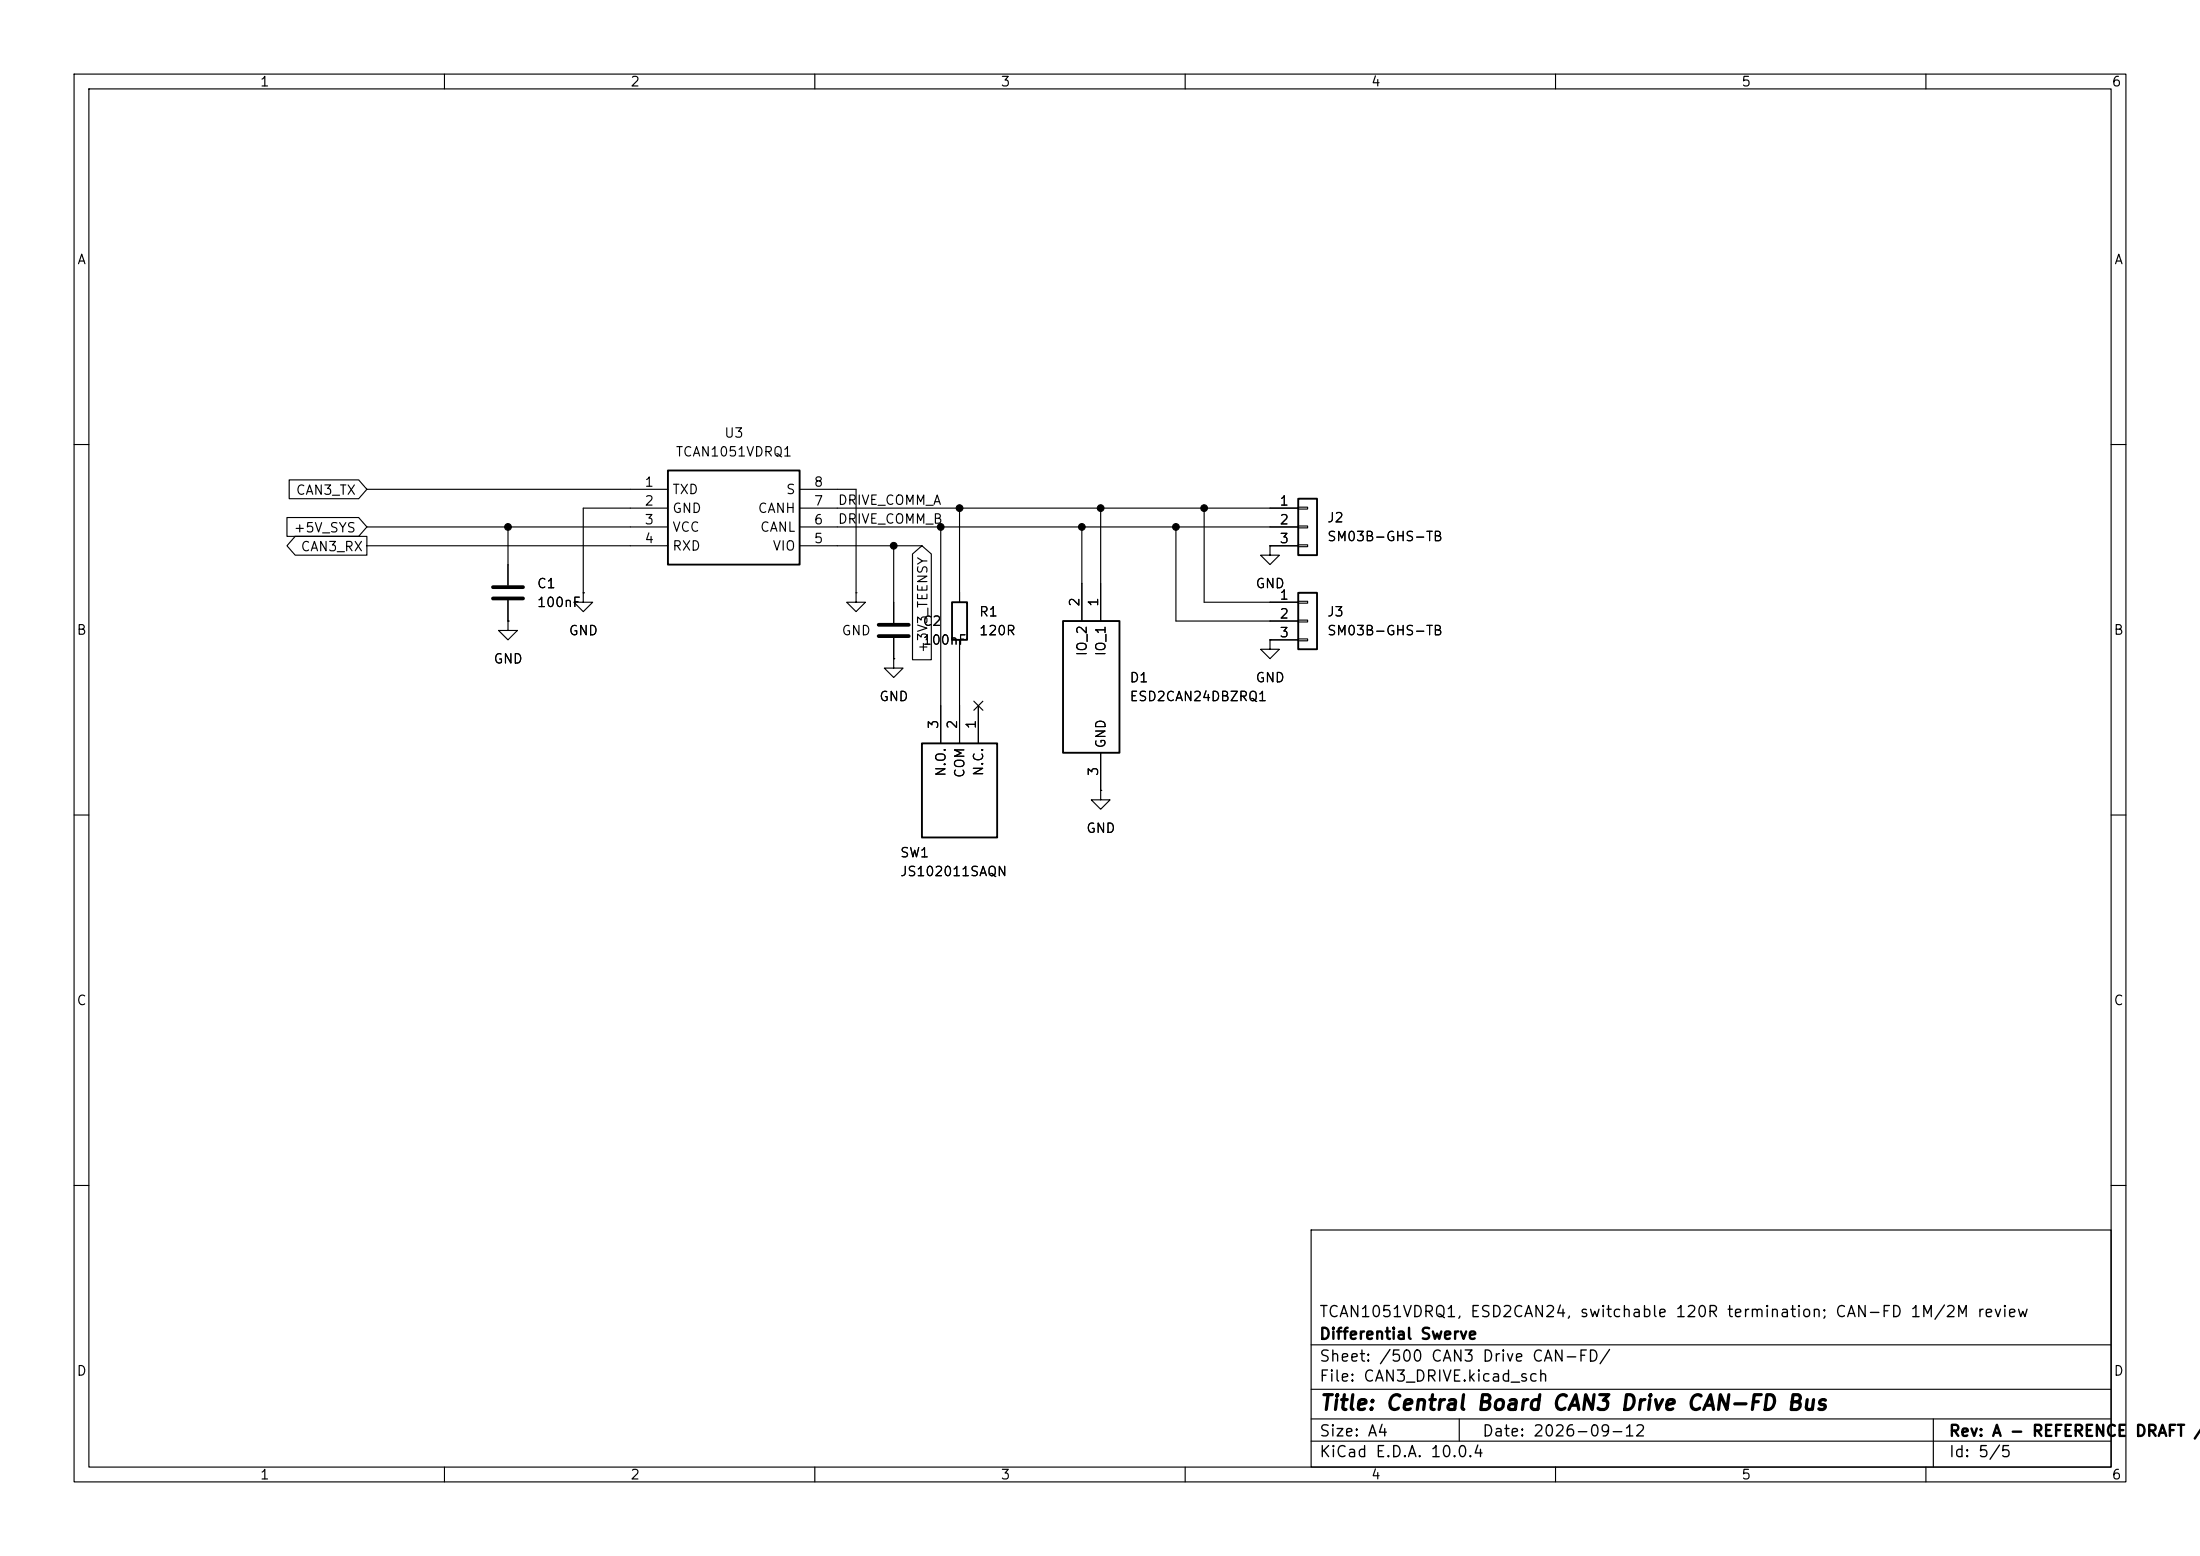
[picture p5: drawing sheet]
<svg xmlns="http://www.w3.org/2000/svg" width="297mm" height="210mm" viewBox="0 0 297 210" stroke-linecap="round" stroke-linejoin="round" font-family="sans-serif">
<g fill="none" stroke="#000" stroke-width=".15">
<path d="M10 10h277v190h-277zM12 12h273v186h-273zM60 10v2M110 10v2M160 10v2M210 10v2M260 10v2M10 60h2M38.7 69.8h9.7l1.1 1.3-1.1 1.3h-9.7zM39 64.8h9.4l1.1 1.2-1.1 1.3h-9.4zM39.9 72.4h9.6v2.5h-9.6l-1.2-1.2zM49.5 71.1h40.7"/>
<path d="M49.5 73.7h40.7M49.5 66h40.7M68.6 71.1v7.9M90.2 68.6h-11.5v11.4M107.9 68.6h67.4M107.9 71.1h67.4M107.9 73.7h16.6M107.9 66h7.7v14M120.6 73.7v10.4M123.2 74.8l1.3-1.1 1.2 1.1v14.2h-2.5zM127 71.1v29.2M129.5 68.6v12.7"/>
<path d="M146 71.1v12.7M148.6 68.6v15.2M158.7 71.1v12.7h16.6M162.6 68.6v12.7h12.7M171.4 73.7v1.2h1.3l-1.3 1.3-1.2-1.3h1.2M171.4 73.7h.1M171.4 73.7h3.9M175.3 68.5h1.2v.2h-1.2zM175.3 71h1.2v.2h-1.2zM175.3 73.5h1.2v.3h-1.2zM285 60h2M68.6 83.8v1.3h1.2l-1.2 1.3-1.3-1.3h1.3"/>
<path d="M68.6 83.8h.1M68.6 81v2.8M78.7 80v1.3h1.3l-1.3 1.3-1.2-1.3h1.2M78.7 80h.1M115.6 80v1.3h1.2l-1.2 1.3-1.3-1.3h1.3M115.6 80h.1M120.6 88.9v1.3h1.3l-1.3 1.2-1.2-1.2h1.2M120.6 88.9h.1M120.6 86.1v2.8M129.5 86.4v13.9M131.5 94.6l1.2 1.3M132.1 95.3v5"/>
<path d="M132.7 94.6l-1.2 1.3M171.4 86.4v1.2h1.3l-1.3 1.3-1.2-1.3h1.2M171.4 86.4h.1M171.4 86.4h3.9M175.3 81.2h1.2v.2h-1.2zM175.3 83.7h1.2v.2h-1.2zM175.3 86.2h1.2v.3h-1.2zM10 110h2M148.6 106.7v1.3h1.3l-1.3 1.2-1.3-1.2h1.3M148.6 106.7h.1M148.6 101.6v5.1M285 110h2"/>
<path d="M10 160h2M177 166h108v32h-108zM285 160h2M60 198v2M110 198v2M160 198v2M177 194.5h108M177 191.5h108M177 187.5h108M177 181.5h108M197 191.5v3M210 198v2"/>
<path d="M260 198v2M261 191.5v6.5"/>
</g>
<path d="M90.2 63.5h17.7v12.7h-17.7zM175.3 67.3h2.5v7.6h-2.5zM128.5 81.3h2.1v5.1h-2.1zM143.5 83.8h7.6v17.8h-7.6zM175.3 80h2.5v7.6h-2.5zM124.5 100.3h10.1v12.7h-10.1z" fill="none" stroke="#000" stroke-width=".25"/>
<path d="M66.5 79.2h4.1M66.5 80.8h4.1M118.6 84.3h4.1M118.6 85.9h4.1" fill="none" stroke="#000" stroke-width=".51"/>
<g fill="#000" stroke="#000" stroke-width=".14">
<circle cx="68.6" cy="71.1" r=".46"/>
<circle cx="120.6" cy="73.7" r=".46"/>
<circle cx="127" cy="71.1" r=".46"/>
<circle cx="129.5" cy="68.6" r=".46"/>
<circle cx="146" cy="71.1" r=".46"/>
<circle cx="148.6" cy="68.6" r=".46"/>
<circle cx="158.7" cy="71.1" r=".46"/>
<circle cx="162.6" cy="68.6" r=".46"/>
</g>
<text font-size="2" x="178" y="190.8">Title: Central Board CAN3 Drive CAN-FD Bus</text>
<g font-size="1.5">
<text x="178" y="178.2">TCAN1051VDRQ1, ESD2CAN24, switchable 120R termination; CAN-FD 1M/2M review</text>
<text x="178" y="184.2">Sheet: /500 CAN3 Drive CAN-FD/</text>
<text x="178" y="181.2">Differential Swerve</text>
<text x="178" y="186.9">File: CAN3_DRIVE.kicad_sch</text>
<text x="178" y="197.1">KiCad E.D.A. 10.0.4</text>
<text x="178" y="194.3">Size: A4</text>
<text x="200" y="194.3">Date: 2026-09-12</text>
<text x="263" y="194.3">Rev: A - REFERENCE</text>
<text x="263" y="197.1">Id: 5/5</text>
<text x="288.1" y="194.3">DRAFT /</text>
</g>
<g font-size="1.3">
<text x="35" y="12">1</text>
<text x="85" y="12">2</text>
<text x="135" y="12">3</text>
<text x="185" y="12">4</text>
<text x="235" y="12">5</text>
<text x="285" y="12">6</text>
<text x="10.3" y="36">A</text>
<text x="285.3" y="36">A</text>
<text x="97.7" y="59.4">U3</text>
<text x="91.1" y="61.9">TCAN1051VDRQ1</text>
<text x="39.9" y="67.1">CAN3_TX</text>
<text x="86.9" y="66">1</text>
<text x="86.9" y="68.6">2</text>
<text x="86.9" y="71.1">3</text>
<text x="90.7" y="67">TXD</text>
<text x="90.7" y="69.6">GND</text>
<text x="102.2" y="69.6">CANH</text>
<text x="106" y="67">S</text>
<text x="109.8" y="71.1">6</text>
<text x="109.8" y="68.6">7</text>
<text x="109.8" y="66">8</text>
<text x="113" y="71">DRIVE_COMM_B</text>
<text x="113" y="68.5">DRIVE_COMM_A</text>
<text x="172.6" y="68.6">1</text>
<text x="172.6" y="71.1">2</text>
<text x="179.1" y="70.8">J2</text>
<text x="39.6" y="72.2">+5V_SYS</text>
<text x="40.5" y="74.7">CAN3_RX</text>
<text x="86.9" y="73.6">4</text>
<text x="90.7" y="72.1">VCC</text>
<text x="90.7" y="74.6">RXD</text>
<text x="102.5" y="72.1">CANL</text>
<text x="104.2" y="74.6">VIO</text>
<text x="109.8" y="73.6">5</text>
<text x="172.6" y="73.6">3</text>
<text x="179.1" y="73.4">SM03B-GHS-TB</text>
<text x="72.4" y="79.7">C1</text>
<text x="72.4" y="82.3">100nF</text>
<text x="132.1" y="83.5">R1</text>
<text x="146" y="82" transform="rotate(-90 146 82)">2</text>
<text x="148.6" y="82" transform="rotate(-90 148.6 82)">1</text>
<text x="169.4" y="79.7">GND</text>
<text x="172.6" y="81.3">1</text>
<text x="172.6" y="83.8">2</text>
<text x="179.1" y="83.5">J3</text>
<text x="10.3" y="86">B</text>
<text x="66.5" y="89.9">GND</text>
<text x="76.7" y="86.1">GND</text>
<text x="113.5" y="86.1">GND</text>
<text x="124.5" y="84.8">C2</text>
<text x="124.5" y="87.3">100nF</text>
<text x="125.5" y="88.2" transform="rotate(-90 125.5 88.2)">+3V3_TEENSY</text>
<text x="132.1" y="86.1">120R</text>
<text x="147" y="88.6" transform="rotate(-90 147 88.6)">IO_2</text>
<text x="149.6" y="88.6" transform="rotate(-90 149.6 88.6)">IO_1</text>
<text x="172.6" y="86.3">3</text>
<text x="179.1" y="86.1">SM03B-GHS-TB</text>
<text x="285.3" y="86">B</text>
<text x="118.6" y="95">GND</text>
<text x="152.4" y="92.4">D1</text>
<text x="152.4" y="95">ESD2CAN24DBZRQ1</text>
<text x="169.4" y="92.4">GND</text>
<text x="127" y="98.5" transform="rotate(-90 127 98.5)">3</text>
<text x="129.5" y="98.5" transform="rotate(-90 129.5 98.5)">2</text>
<text x="132.1" y="98.5" transform="rotate(-90 132.1 98.5)">1</text>
<text x="149.6" y="101.1" transform="rotate(-90 149.6 101.1)">GND</text>
<text x="128" y="104.9" transform="rotate(-90 128 104.9)">N.O.</text>
<text x="130.5" y="105.1" transform="rotate(-90 130.5 105.1)">COM</text>
<text x="133.1" y="104.9" transform="rotate(-90 133.1 104.9)">N.C.</text>
<text x="148.6" y="104.8" transform="rotate(-90 148.6 104.8)">3</text>
<text x="146.6" y="112.7">GND</text>
<text x="121.4" y="116">SW1</text>
<text x="121.4" y="118.6">JS102011SAQN</text>
<text x="10.3" y="136">C</text>
<text x="285.3" y="136">C</text>
<text x="10.3" y="186">D</text>
<text x="285.3" y="186">D</text>
<text x="35" y="200">1</text>
<text x="85" y="200">2</text>
<text x="135" y="200">3</text>
<text x="185" y="200">4</text>
<text x="235" y="200">5</text>
<text x="285" y="200">6</text>
</g>
</svg>
